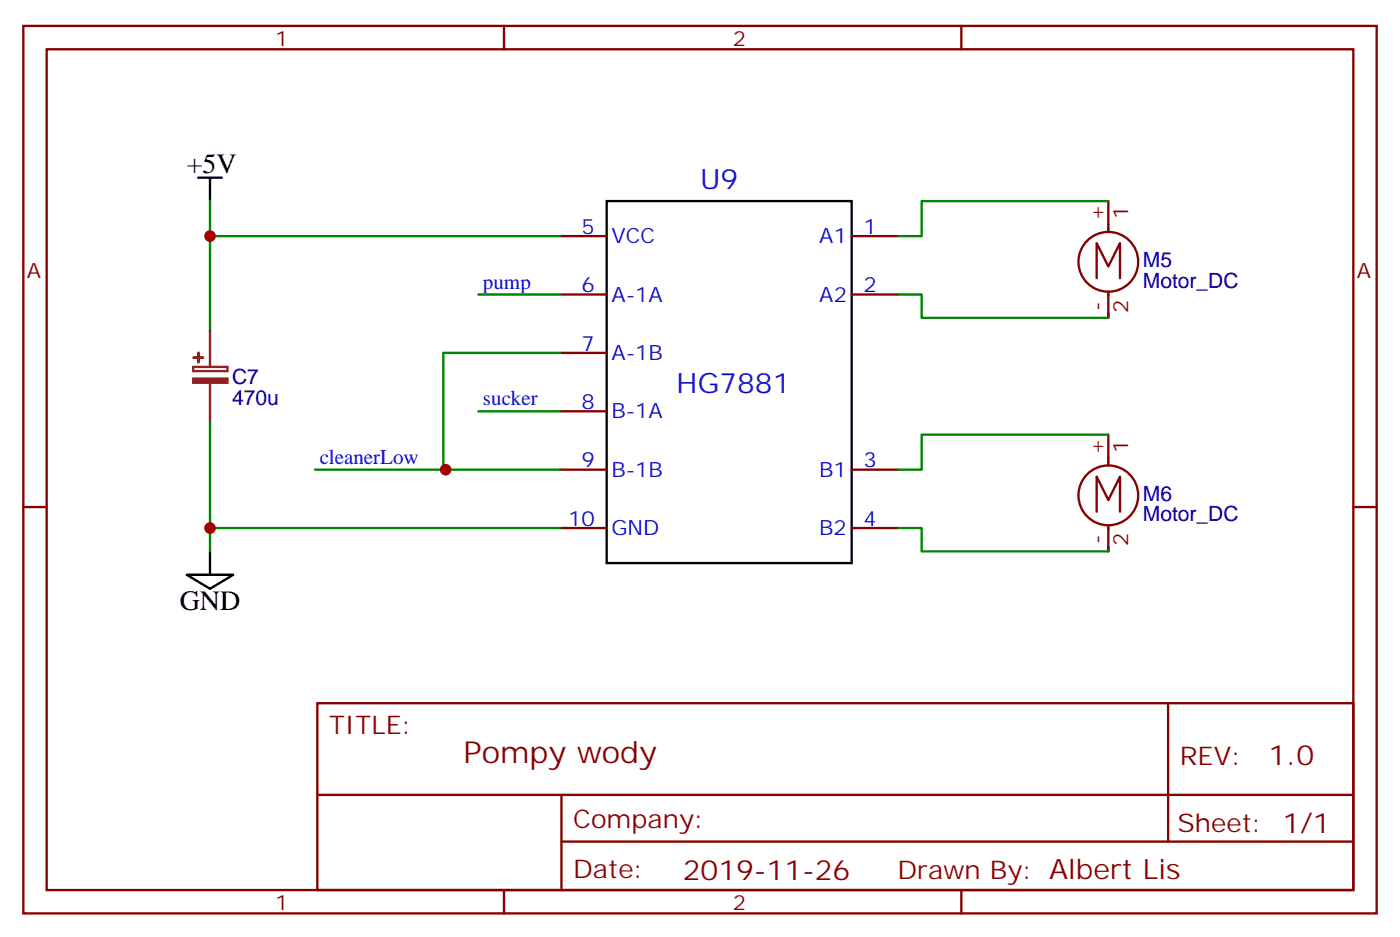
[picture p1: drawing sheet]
<svg xmlns="http://www.w3.org/2000/svg" width="212mm" height="142mm" viewBox="0 0 212 142" stroke-linecap="round" stroke-linejoin="round" font-family="sans-serif">
<path d="M30 26.8h3.5M31.7 26.8v3.6M91.7 30.4h37.1v54.7h-37.1zM28.2 86.8h7.1l-3.6 2.1zM31.7 83.3v3.5" fill="none" stroke="#000" stroke-width=".35"/>
<g fill="none" stroke="#870000" stroke-width=".35">
<path d="M3.5 3.9h204.6v134.1h-204.6zM7.1 7.4h197.5v127h-197.5zM76.2 3.9v3.5M145.3 3.9v3.5M84.7 35.7h7M128.8 35.7h7M84.7 44.5h7M84.7 53.3h7M128.8 44.5h7M3.5 76.6h3.6M84.7 79.8h7M84.7 70.9h7"/>
<path d="M84.7 62.1h7M128.8 79.8h7M128.8 70.9h7M204.6 76.6h3.5M48 106.2h156.6v28.2h-156.6zM176.6 106.2v20.9M48 120.1h156.5M76.2 134.4v3.6M84.9 127.1h119.6M84.9 120.1v14.1M145.3 134.4v3.6"/>
</g>
<path d="M167.6 30.4v4.6M172.1 39.5a4.5 4.5 0 0 0-6.5-4 4.5 4.5 0 0 0-.8 7.6 4.5 4.5 0 0 0 7.2-2.6l.1-.8M165.8 42v-5.3l1.8 3.6 1.7-3.6v5.3M167.6 44.1v3.9M165.8 77.3v-5.3l1.8 3.5 1.7-3.5v5.3M167.6 65.7v4.6M167.6 79.3v4M172.1 74.8a4.5 4.5 0 0 0-6.5-4 4.5 4.5 0 0 0-.8 7.6 4.5 4.5 0 0 0 7.2-2.6l.1-.8" fill="none" stroke="#850000" stroke-width=".35"/>
<g fill="#8c2424" stroke="#8c2424" stroke-width=".35">
<path d="M29.2 57.2h5.2v.6h-5.2z"/>
<path d="M29.3 54h1.4z"/>
<path d="M30 53.3v1.4z"/>
</g>
<path d="M29.2 55.4h5.2v.7h-5.2zM31.7 49.8v5.6M31.7 57.9v6" fill="none" stroke="#8c2424" stroke-width=".35"/>
<path d="M31.7 30.4v5.3h53M31.7 35.7v14.1M167.6 30.4h-28.3v5.3h-3.5M72.3 44.5h12.4M84.7 53.3h-17.7v17.6h17.7M135.8 44.5h3.5v3.5h28.3M31.7 63.9v15.9M47.6 70.9h19.8M72.3 62.1h12.4M84.7 79.8h-53v3.5M135.8 79.8h3.5v3.5h28.3M167.6 65.7h-28.3v5.2h-3.5" fill="none" stroke="#008700" stroke-width=".35"/>
<g fill="#c00">
<circle cx="31.8" cy="79.8" r=".88"/>
<circle cx="31.8" cy="35.7" r=".88"/>
<circle cx="67.4" cy="70.9" r=".88"/>
</g>
<text font-size="4.6" fill="#800" x="70.1" y="115.2">Pompy wody</text>
<g font-size="4.2">
<text x="28.2" y="26.1">+5V</text>
<text x="27.2" y="92.1">GND</text>
</g>
<g font-size="4.2" fill="#00f">
<text x="105.8" y="28.6">U9</text>
<text x="102.3" y="59.3">HG7881</text>
</g>
<g font-size="4.2" fill="#800">
<text x="191.8" y="115.5">1.0</text>
<text x="103.2" y="132.8">2019-11-26</text>
</g>
<g font-size="3.9" fill="#800">
<text x="49.7" y="110.8">TITLE:</text>
<text x="178.4" y="115.5">REV:</text>
<text x="86.6" y="125">Company:</text>
<text x="178" y="125.6">Sheet: 1/1</text>
<text x="86.6" y="132.7">Date:</text>
<text x="135.7" y="132.8">Drawn By: Albert Lis</text>
</g>
<g font-size="3.2" fill="#800">
<text x="41.6" y="6.9">1</text>
<text x="110.8" y="6.9">2</text>
<text x="4.1" y="42">A</text>
<text x="205.1" y="42">A</text>
<text x="41.6" y="137.4">1</text>
<text x="110.8" y="137.4">2</text>
</g>
<g font-size="3.2" fill="#00f">
<text x="87.9" y="35.3">5</text>
<text x="130.5" y="35.3">1</text>
<text x="92.4" y="36.7">VCC</text>
<text x="123.9" y="36.7">A1</text>
<text x="73" y="43.6">pump</text>
<text x="87.9" y="44.1">6</text>
<text x="92.4" y="45.5">A-1A</text>
<text x="123.9" y="45.5">A2</text>
<text x="130.5" y="44.1">2</text>
<text x="87.9" y="53">7</text>
<text x="92.4" y="54.4">A-1B</text>
<text x="73" y="61.2">sucker</text>
<text x="87.9" y="61.8">8</text>
<text x="92.4" y="63.2">B-1A</text>
<text x="48.3" y="70.1">cleanerLow</text>
<text x="87.9" y="70.6">9</text>
<text x="130.5" y="70.6">3</text>
<text x="92.4" y="72">B-1B</text>
<text x="123.9" y="72">B1</text>
<text x="85.9" y="79.4">10</text>
<text x="92.4" y="80.8">GND</text>
<text x="123.9" y="80.8">B2</text>
<text x="130.5" y="79.4">4</text>
</g>
<g font-size="3.2" fill="#840000">
<text x="166.9" y="33.4" transform="rotate(-90 166.9 33.4)">+</text>
<text x="170.6" y="33.1" transform="rotate(-90 170.6 33.1)">1</text>
<text x="166.9" y="47" transform="rotate(-90 166.9 47)">-</text>
<text x="170.6" y="47.3" transform="rotate(-90 170.6 47.3)">2</text>
<text x="166.9" y="68.7" transform="rotate(-90 166.9 68.7)">+</text>
<text x="170.6" y="68.4" transform="rotate(-90 170.6 68.4)">1</text>
<text x="166.9" y="82.2" transform="rotate(-90 166.9 82.2)">-</text>
<text x="170.6" y="82.5" transform="rotate(-90 170.6 82.5)">2</text>
</g>
<g font-size="3.2" fill="#000080">
<text x="172.8" y="40.4">M5</text>
<text x="172.8" y="43.5">Motor_DC</text>
<text x="35.1" y="58">C7</text>
<text x="35.1" y="61.1">470u</text>
<text x="172.8" y="75.7">M6</text>
<text x="172.8" y="78.8">Motor_DC</text>
</g>
</svg>
